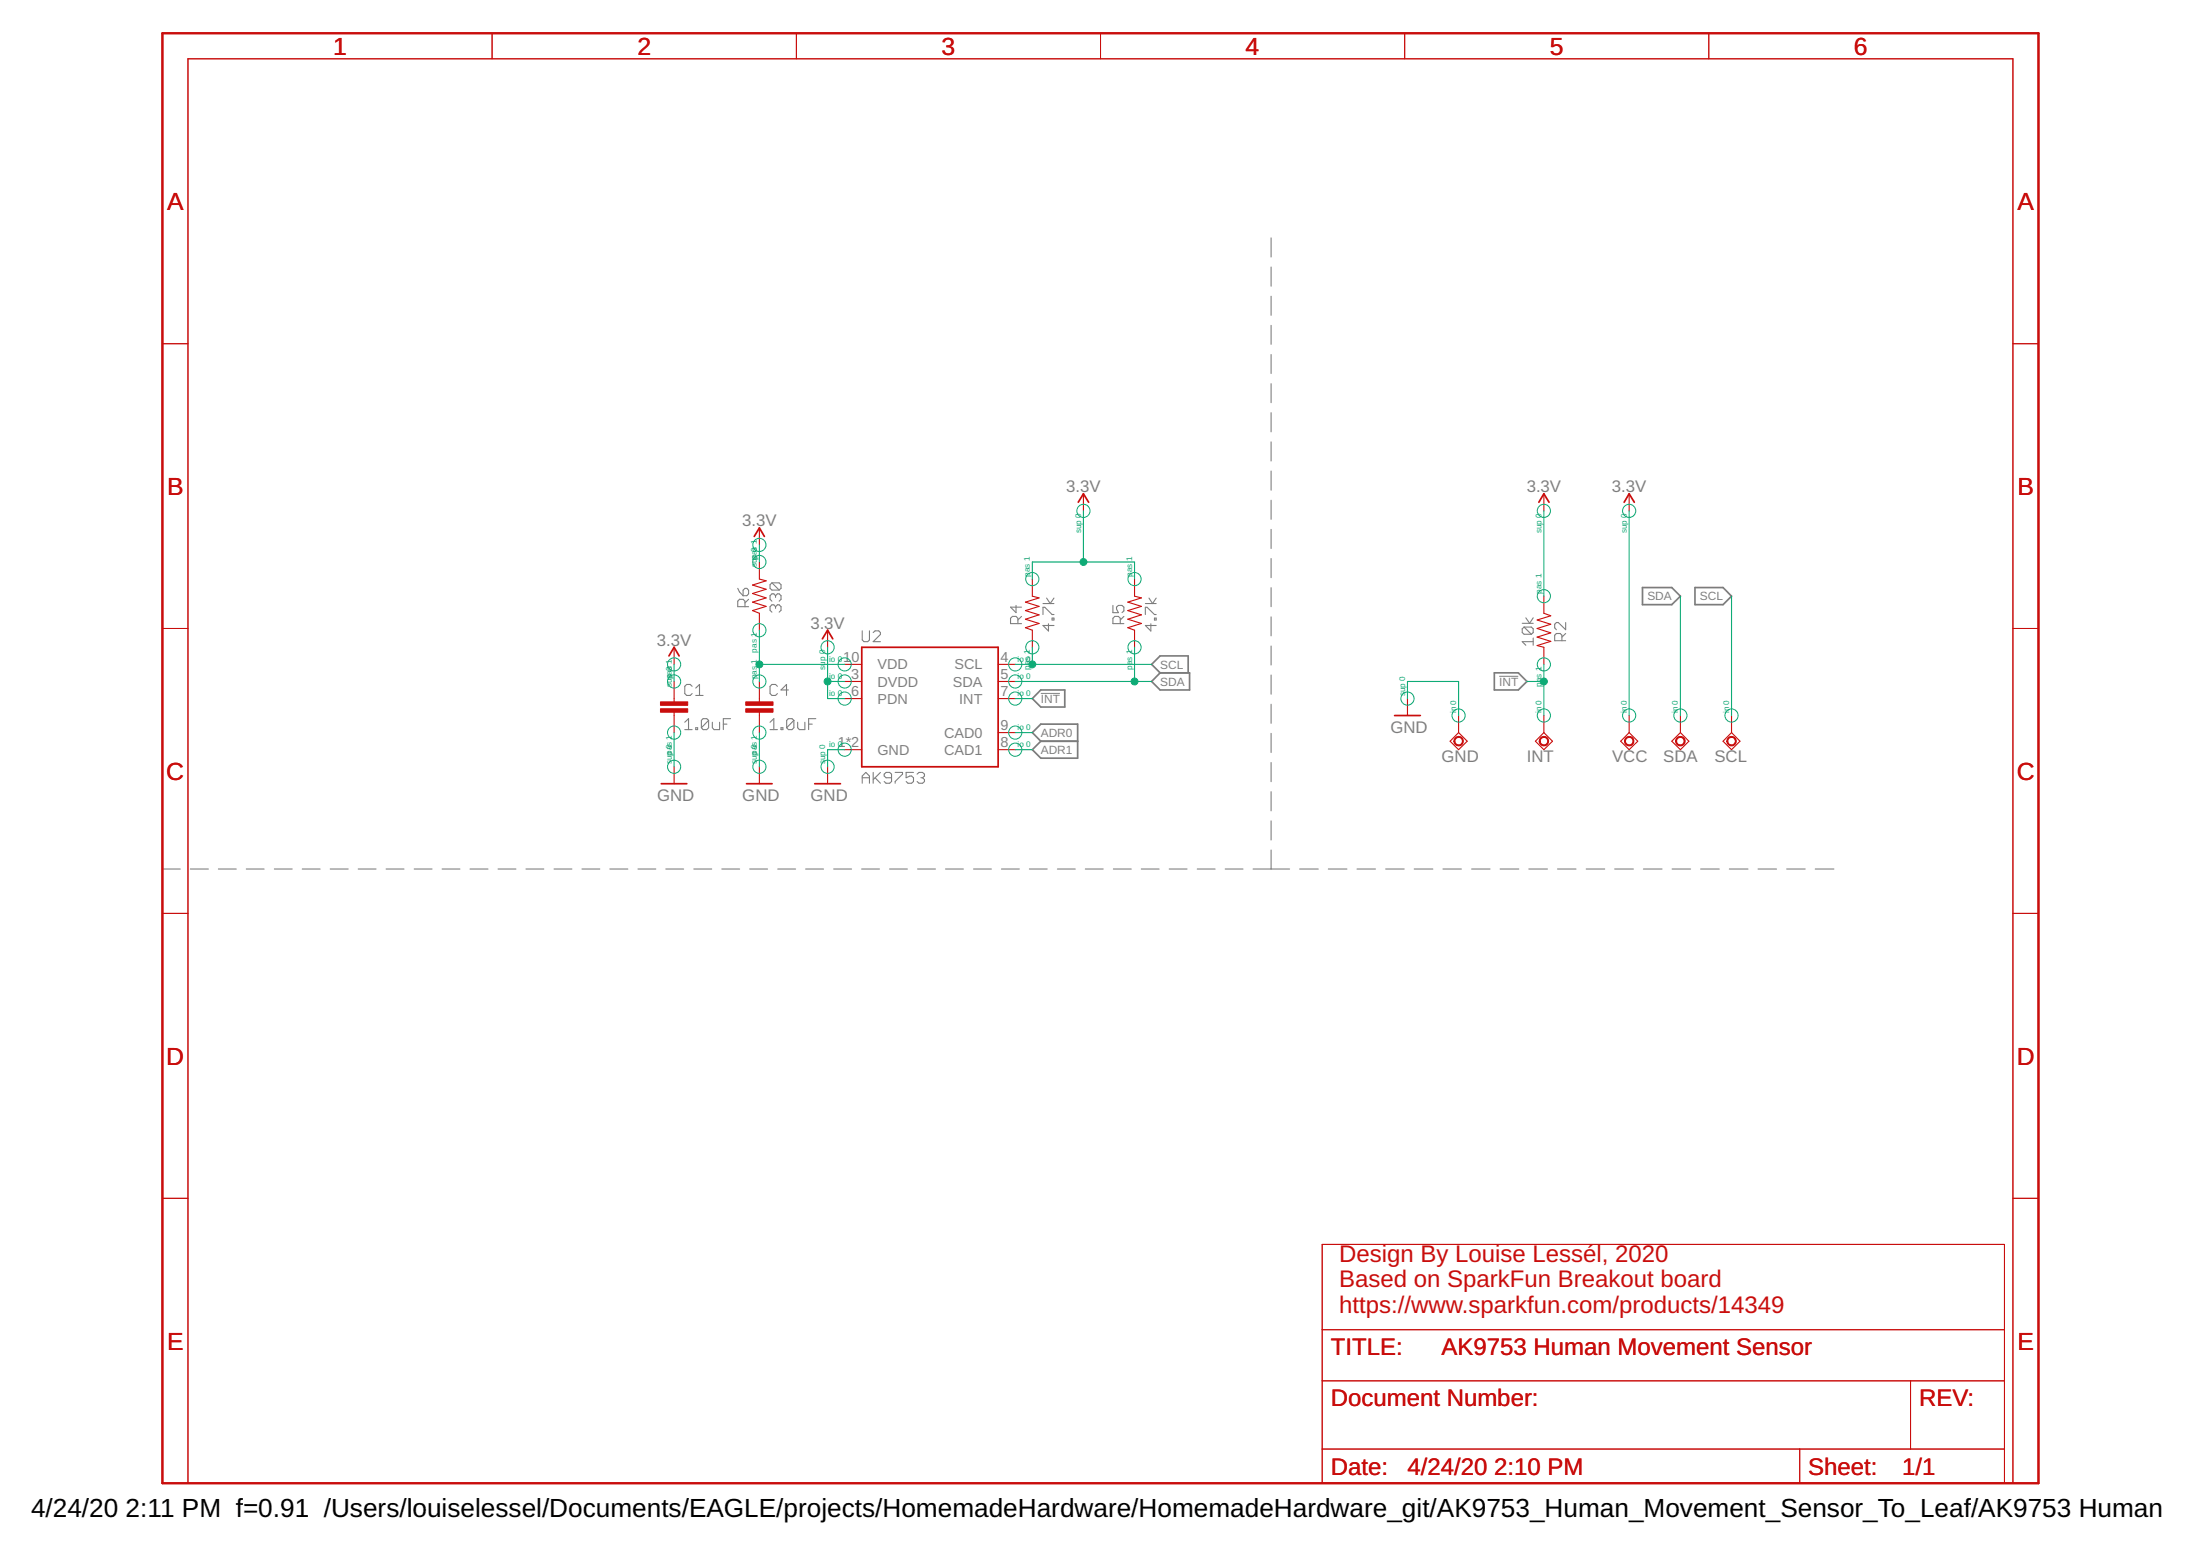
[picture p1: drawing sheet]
<?xml version="1.0" encoding="utf-8"?>
<!DOCTYPE eagle SYSTEM "eagle.dtd">
<!--
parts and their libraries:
SparkFun-Resistors: Licensing: Creative Commons ShareAlike 4.0 International - https://creativecommons.org/licenses/by-sa/4.0
-->
<eagle version="9.5.2">
<drawing>
<settings>
<setting alwaysvectorfont="no"/>
<setting keepoldvectorfont="yes"/>
<setting verticaltext="up"/>
</settings>
<grid distance="0.1" unitdist="inch" unit="inch" style="lines" multiple="1" display="no" altdistance="0.01" altunitdist="inch" altunit="inch"/>
<schematic xreflabel="%F%N/%S" xrefpart="/%S.%C%R">
<libraries>
<library name="SparkFun">
<symbols>
<symbol name="GND">
<wire x1="-1.905" y1="0" x2="1.905" y2="0" width="0.254" layer="94"/>
<text x="-2.54" y="-2.54" size="1.778" layer="96">&gt;VALUE</text>
<pin name="GND" x="0" y="2.54" visible="off" length="short" direction="sup" rot="R270"/>
</symbol>
</symbols>
<devicesets>
<deviceset name="GND" prefix="GND">
<gates>
<gate name="1" symbol="GND" x="0" y="0"/>
</gates>
<devices>
<device name="">
<technologies>
<technology name=""/>
</technologies>
</device>
</devices>
</deviceset>
</devicesets>
</library>
<library name="SparkFun-Resistors">
<symbols>
<symbol name="RESISTOR">
<wire x1="-2.54" y1="0" x2="-2.159" y2="1.016" width="0.1524" layer="94"/>
<wire x1="-2.159" y1="1.016" x2="-1.524" y2="-1.016" width="0.1524" layer="94"/>
<wire x1="-1.524" y1="-1.016" x2="-0.889" y2="1.016" width="0.1524" layer="94"/>
<wire x1="-0.889" y1="1.016" x2="-0.254" y2="-1.016" width="0.1524" layer="94"/>
<wire x1="-0.254" y1="-1.016" x2="0.381" y2="1.016" width="0.1524" layer="94"/>
<wire x1="0.381" y1="1.016" x2="1.016" y2="-1.016" width="0.1524" layer="94"/>
<wire x1="1.016" y1="-1.016" x2="1.651" y2="1.016" width="0.1524" layer="94"/>
<wire x1="1.651" y1="1.016" x2="2.286" y2="-1.016" width="0.1524" layer="94"/>
<wire x1="2.286" y1="-1.016" x2="2.54" y2="0" width="0.1524" layer="94"/>
<text x="0" y="1.524" size="1.778" layer="95" font="vector" align="bottom-center">&gt;NAME</text>
<text x="0" y="-1.524" size="1.778" layer="96" font="vector" align="top-center">&gt;VALUE</text>
<pin name="2" x="5.08" y="0" visible="off" length="short" direction="pas" swaplevel="1" rot="R180"/>
<pin name="1" x="-5.08" y="0" visible="off" length="short" direction="pas" swaplevel="1"/>
</symbol>
</symbols>
<devicesets>
<deviceset name="4.7KOHM" prefix="R">
<gates>
<gate name="G$1" symbol="RESISTOR" x="0" y="0"/>
</gates>
<devices>
<device name="-0603-1/10W-1%" package="0603">
<connects>
<connect gate="G$1" pin="1" pad="1"/>
<connect gate="G$1" pin="2" pad="2"/>
</connects>
<technologies>
<technology name="">
<attribute name="PROD_ID" value="RES-07857"/>
<attribute name="VALUE" value="4.7k"/>
</technology>
</technologies>
</device>
</devices>
</deviceset>
<deviceset name="10KOHM" prefix="R">
<gates>
<gate name="G$1" symbol="RESISTOR" x="0" y="0"/>
</gates>
<devices>
<device name="-HORIZ-1/4W-1%" package="AXIAL-0.3">
<connects>
<connect gate="G$1" pin="1" pad="P$1"/>
<connect gate="G$1" pin="2" pad="P$2"/>
</connects>
<technologies>
<technology name="">
<attribute name="PROD_ID" value="RES-12183" constant="no"/>
<attribute name="VALUE" value="10k" constant="no"/>
</technology>
</technologies>
</device>
<device name="-VERT-1/4W-1%" package="AXIAL-0.1">
<connects>
<connect gate="G$1" pin="1" pad="P$1"/>
<connect gate="G$1" pin="2" pad="P$2"/>
</connects>
<technologies>
<technology name="">
<attribute name="PROD_ID" value="RES-12183"/>
<attribute name="VALUE" value="10k"/>
</technology>
</technologies>
</device>
<device name="-VERT_KIT-1/4W-1%" package="AXIAL-0.1-KIT">
<connects>
<connect gate="G$1" pin="1" pad="P$1"/>
<connect gate="G$1" pin="2" pad="P$2"/>
</connects>
<technologies>
<technology name="">
<attribute name="PROD_ID" value="RES-12183" constant="no"/>
<attribute name="VALUE" value="10k" constant="no"/>
</technology>
</technologies>
</device>
<device name="-VERT-1/4W-5%" package="AXIAL-0.1">
<connects>
<connect gate="G$1" pin="1" pad="P$1"/>
<connect gate="G$1" pin="2" pad="P$2"/>
</connects>
<technologies>
<technology name="">
<attribute name="PROD_ID" value="RES-09435"/>
<attribute name="VALUE" value="10k"/>
</technology>
</technologies>
</device>
<device name="-VERT_KIT-1/4W-5%" package="AXIAL-0.1-KIT">
<connects>
<connect gate="G$1" pin="1" pad="P$1"/>
<connect gate="G$1" pin="2" pad="P$2"/>
</connects>
<technologies>
<technology name="">
<attribute name="PROD_ID" value="RES-09435"/>
<attribute name="VALUE" value="10k"/>
</technology>
</technologies>
</device>
<device name="-HORIZ-1/4W-5%" package="AXIAL-0.3">
<connects>
<connect gate="G$1" pin="1" pad="P$1"/>
<connect gate="G$1" pin="2" pad="P$2"/>
</connects>
<technologies>
<technology name="">
<attribute name="PROD_ID" value="RES-09435"/>
<attribute name="VALUE" value="10k"/>
</technology>
</technologies>
</device>
<device name="-HORIZ_KIT-1/4W-5%" package="AXIAL-0.3-KIT">
<connects>
<connect gate="G$1" pin="1" pad="P$1"/>
<connect gate="G$1" pin="2" pad="P$2"/>
</connects>
<technologies>
<technology name="">
<attribute name="PROD_ID" value="RES-09435"/>
<attribute name="VALUE" value="10k"/>
</technology>
</technologies>
</device>
<device name="-HORIZ_KIT-1/4W-1%" package="AXIAL-0.3-KIT">
<connects>
<connect gate="G$1" pin="1" pad="P$1"/>
<connect gate="G$1" pin="2" pad="P$2"/>
</connects>
<technologies>
<technology name="">
<attribute name="PROD_ID" value="RES-12183"/>
<attribute name="VALUE" value="10k"/>
</technology>
</technologies>
</device>
<device name="-VERT-1/6W-5%" package="AXIAL-0.1">
<connects>
<connect gate="G$1" pin="1" pad="P$1"/>
<connect gate="G$1" pin="2" pad="P$2"/>
</connects>
<technologies>
<technology name="">
<attribute name="PROD_ID" value="RES-08375"/>
<attribute name="VALUE" value="10k"/>
</technology>
</technologies>
</device>
<device name="-VERT_KIT-1/6W-5%" package="AXIAL-0.1-KIT">
<connects>
<connect gate="G$1" pin="1" pad="P$1"/>
<connect gate="G$1" pin="2" pad="P$2"/>
</connects>
<technologies>
<technology name="">
<attribute name="PROD_ID" value="RES-08375"/>
<attribute name="VALUE" value="10k"/>
</technology>
</technologies>
</device>
<device name="-HORIZ-1/6W-5%" package="AXIAL-0.3">
<connects>
<connect gate="G$1" pin="1" pad="P$1"/>
<connect gate="G$1" pin="2" pad="P$2"/>
</connects>
<technologies>
<technology name="">
<attribute name="PROD_ID" value="RES-08375"/>
<attribute name="VALUE" value="10k"/>
</technology>
</technologies>
</device>
<device name="-HORIZ_KIT-1/6W-5%" package="AXIAL-0.3-KIT">
<connects>
<connect gate="G$1" pin="1" pad="P$1"/>
<connect gate="G$1" pin="2" pad="P$2"/>
</connects>
<technologies>
<technology name="">
<attribute name="PROD_ID" value="RES-08375"/>
<attribute name="VALUE" value="10k"/>
</technology>
</technologies>
</device>
<device name="-0603-1/10W-1%" package="0603">
<connects>
<connect gate="G$1" pin="1" pad="1"/>
<connect gate="G$1" pin="2" pad="2"/>
</connects>
<technologies>
<technology name="">
<attribute name="PROD_ID" value="RES-00824"/>
<attribute name="VALUE" value="10k"/>
</technology>
</technologies>
</device>
</devices>
</deviceset>
<deviceset name="330OHM" prefix="R">
<gates>
<gate name="G$1" symbol="RESISTOR" x="0" y="0"/>
</gates>
<devices>
<device name="-0603-1/10W-1%" package="0603">
<connects>
<connect gate="G$1" pin="1" pad="1"/>
<connect gate="G$1" pin="2" pad="2"/>
</connects>
<technologies>
<technology name="">
<attribute name="PROD_ID" value="RES-00818"/>
<attribute name="VALUE" value="330"/>
</technology>
</technologies>
</device>
</devices>
</deviceset>
</devicesets>
</library>
<library name="SparkFun-PowerSymbols">
<symbols>
<symbol name="3.3V">
<wire x1="0.762" y1="1.27" x2="0" y2="2.54" width="0.254" layer="94"/>
<wire x1="0" y1="2.54" x2="-0.762" y2="1.27" width="0.254" layer="94"/>
<pin name="3.3V" x="0" y="0" visible="off" length="short" direction="sup" rot="R90"/>
<text x="0" y="2.794" size="1.778" layer="96" align="bottom-center">&gt;VALUE</text>
</symbol>
</symbols>
<devicesets>
<deviceset name="3.3V" prefix="SUPPLY">
<gates>
<gate name="G$1" symbol="3.3V" x="0" y="0"/>
</gates>
<devices>
<device name="">
<technologies>
<technology name=""/>
</technologies>
</device>
</devices>
</deviceset>
</devicesets>
</library>
<library name="SparkFun-Capacitors">
<symbols>
<symbol name="CAP">
<wire x1="0" y1="2.54" x2="0" y2="2.032" width="0.1524" layer="94"/>
<wire x1="0" y1="0" x2="0" y2="0.508" width="0.1524" layer="94"/>
<text x="1.524" y="2.921" size="1.778" layer="95" font="vector">&gt;NAME</text>
<text x="1.524" y="-2.159" size="1.778" layer="96" font="vector">&gt;VALUE</text>
<rectangle x1="-2.032" y1="0.508" x2="2.032" y2="1.016" layer="94"/>
<rectangle x1="-2.032" y1="1.524" x2="2.032" y2="2.032" layer="94"/>
<pin name="1" x="0" y="5.08" visible="off" length="short" direction="pas" swaplevel="1" rot="R270"/>
<pin name="2" x="0" y="-2.54" visible="off" length="short" direction="pas" swaplevel="1" rot="R90"/>
</symbol>
</symbols>
<devicesets>
<deviceset name="1.0UF" prefix="C">
<gates>
<gate name="G$1" symbol="CAP" x="0" y="0"/>
</gates>
<devices>
<device name="-0603-16V-10%" package="0603">
<connects>
<connect gate="G$1" pin="1" pad="1"/>
<connect gate="G$1" pin="2" pad="2"/>
</connects>
<technologies>
<technology name="">
<attribute name="PROD_ID" value="CAP-00868"/>
<attribute name="VALUE" value="1.0uF"/>
</technology>
</technologies>
</device>
<device name="-0402-16V-10%" package="0402">
<connects>
<connect gate="G$1" pin="1" pad="1"/>
<connect gate="G$1" pin="2" pad="2"/>
</connects>
<technologies>
<technology name="">
<attribute name="PROD_ID" value="CAP-12417"/>
<attribute name="VALUE" value="1.0uF"/>
</technology>
</technologies>
</device>
<device name="-0805-25V-(+80/-20%)" package="0805">
<connects>
<connect gate="G$1" pin="1" pad="1"/>
<connect gate="G$1" pin="2" pad="2"/>
</connects>
<technologies>
<technology name="">
<attribute name="PROD_ID" value="CAP-11625"/>
<attribute name="VALUE" value="1.0uF"/>
</technology>
</technologies>
</device>
<device name="-1206-50V-10%" package="1206">
<connects>
<connect gate="G$1" pin="1" pad="1"/>
<connect gate="G$1" pin="2" pad="2"/>
</connects>
<technologies>
<technology name="">
<attribute name="PROD_ID" value="CAP-09822"/>
<attribute name="VALUE" value="1.0uF"/>
</technology>
</technologies>
</device>
<device name="-0805-25V-10%" package="0805">
<connects>
<connect gate="G$1" pin="1" pad="1"/>
<connect gate="G$1" pin="2" pad="2"/>
</connects>
<technologies>
<technology name="">
<attribute name="PROD_ID" value="CAP-08064"/>
<attribute name="VALUE" value="1.0uF"/>
</technology>
</technologies>
</device>
</devices>
</deviceset>
</devicesets>
</library>
<library name="SparkFun-Sensors">
<symbols>
<symbol name="AK9750">
<wire x1="-10.16" y1="7.62" x2="10.16" y2="7.62" width="0.254" layer="94"/>
<wire x1="10.16" y1="7.62" x2="10.16" y2="-10.16" width="0.254" layer="94"/>
<wire x1="10.16" y1="-10.16" x2="-10.16" y2="-10.16" width="0.254" layer="94"/>
<wire x1="-10.16" y1="-10.16" x2="-10.16" y2="7.62" width="0.254" layer="94"/>
<pin name="GND" x="-12.7" y="-7.62" length="short"/>
<pin name="DVDD" x="-12.7" y="2.54" length="short"/>
<pin name="SDA" x="12.7" y="2.54" length="short" rot="R180"/>
<pin name="SCL" x="12.7" y="5.08" length="short" rot="R180"/>
<pin name="VDD" x="-12.7" y="5.08" length="short"/>
<pin name="CAD1" x="12.7" y="-7.62" length="short" rot="R180"/>
<pin name="INT" x="12.7" y="0" length="short" rot="R180"/>
<pin name="CAD0" x="12.7" y="-5.08" length="short" rot="R180"/>
<pin name="PDN" x="-12.7" y="0" length="short"/>
<text x="-10.16" y="8.382" size="1.778" layer="95" font="vector">&gt;Name</text>
<text x="-10.16" y="-12.7" size="1.778" layer="96" font="vector">&gt;Value</text>
</symbol>
</symbols>
<devicesets>
<deviceset name="AK9750" prefix="U">
<gates>
<gate name="U1" symbol="AK9750" x="0" y="0"/>
</gates>
<devices>
<device name="" package="SON10">
<connects>
<connect gate="U1" pin="CAD0" pad="2"/>
<connect gate="U1" pin="CAD1" pad="3"/>
<connect gate="U1" pin="DVDD" pad="8"/>
<connect gate="U1" pin="GND" pad="9 10"/>
<connect gate="U1" pin="INT" pad="4"/>
<connect gate="U1" pin="PDN" pad="5"/>
<connect gate="U1" pin="SCL" pad="7"/>
<connect gate="U1" pin="SDA" pad="6"/>
<connect gate="U1" pin="VDD" pad="1"/>
</connects>
<technologies>
<technology name="">
<attribute name="PROD_ID" value="SEN-13737" constant="no"/>
<attribute name="VALUE" value="AK9750" constant="no"/>
</technology>
</technologies>
</device>
<device name="&quot;" package="SON10">
<connects>
<connect gate="U1" pin="CAD0" pad="9"/>
<connect gate="U1" pin="CAD1" pad="8"/>
<connect gate="U1" pin="DVDD" pad="3"/>
<connect gate="U1" pin="GND" pad="1 2"/>
<connect gate="U1" pin="INT" pad="7"/>
<connect gate="U1" pin="PDN" pad="6"/>
<connect gate="U1" pin="SCL" pad="4"/>
<connect gate="U1" pin="SDA" pad="5"/>
<connect gate="U1" pin="VDD" pad="10"/>
</connects>
<technologies>
<technology name="">
<attribute name="PROD_ID" value="SEN_13772" constant="no"/>
<attribute name="VALUE" value="AK9753" constant="no"/>
</technology>
</technologies>
</device>
</devices>
</deviceset>
</devicesets>
</library>
<library name="testpad">
<symbols>
<symbol name="PPAD">
<wire x1="0" y1="-2.54" x2="1.27" y2="-1.27" width="0.1524" layer="94"/>
<wire x1="1.27" y1="-1.27" x2="0" y2="0" width="0.1524" layer="94"/>
<wire x1="0" y1="0" x2="-1.27" y2="-1.27" width="0.1524" layer="94"/>
<wire x1="-1.27" y1="-1.27" x2="0" y2="-2.54" width="0.1524" layer="94"/>
<circle x="0" y="-1.27" radius="0.635" width="0.1524" layer="94"/>
<text x="-2.54" y="-4.445" size="1.778" layer="95">&gt;NAME</text>
<text x="2.54" y="-1.27" size="1.778" layer="97">&gt;TP_SIGNAL_NAME</text>
<pin name="TP" x="0" y="2.54" visible="off" length="short" direction="in" rot="R270"/>
</symbol>
</symbols>
<devicesets>
<deviceset name="TPSQ" prefix="TP">
<gates>
<gate name="G$1" symbol="PPAD" x="0" y="0"/>
</gates>
<devices>
<device name="B1,27" package="B1,27">
<connects>
<connect gate="G$1" pin="TP" pad="TP"/>
</connects>
<package3dinstances>
<package3dinstance package3d_urn="urn:adsk.eagle:package:27944/2"/>
</package3dinstances>
<technologies>
<technology name="">
<attribute name="POPULARITY" value="0" constant="no"/>
<attribute name="TP_SIGNAL_NAME" value="" constant="no"/>
</technology>
</technologies>
</device>
<device name="B2,54" package="B2,54">
<connects>
<connect gate="G$1" pin="TP" pad="TP"/>
</connects>
<package3dinstances>
<package3dinstance package3d_urn="urn:adsk.eagle:package:27948/1"/>
</package3dinstances>
<technologies>
<technology name="">
<attribute name="POPULARITY" value="0" constant="no"/>
<attribute name="TP_SIGNAL_NAME" value="" constant="no"/>
</technology>
</technologies>
</device>
<device name="PAD1-13" package="P1-13">
<connects>
<connect gate="G$1" pin="TP" pad="TP"/>
</connects>
<package3dinstances>
<package3dinstance package3d_urn="urn:adsk.eagle:package:27946/1"/>
</package3dinstances>
<technologies>
<technology name="">
<attribute name="POPULARITY" value="0" constant="no"/>
<attribute name="TP_SIGNAL_NAME" value="" constant="no"/>
</technology>
</technologies>
</device>
<device name="PAD1-13Y" package="P1-13Y">
<connects>
<connect gate="G$1" pin="TP" pad="TP"/>
</connects>
<package3dinstances>
<package3dinstance package3d_urn="urn:adsk.eagle:package:27947/1"/>
</package3dinstances>
<technologies>
<technology name="">
<attribute name="POPULARITY" value="0" constant="no"/>
<attribute name="TP_SIGNAL_NAME" value="" constant="no"/>
</technology>
</technologies>
</device>
<device name="PAD1-17" package="P1-17">
<connects>
<connect gate="G$1" pin="TP" pad="TP"/>
</connects>
<package3dinstances>
<package3dinstance package3d_urn="urn:adsk.eagle:package:27949/1"/>
</package3dinstances>
<technologies>
<technology name="">
<attribute name="POPULARITY" value="0" constant="no"/>
<attribute name="TP_SIGNAL_NAME" value="" constant="no"/>
</technology>
</technologies>
</device>
<device name="PAD1-17Y" package="P1-17Y">
<connects>
<connect gate="G$1" pin="TP" pad="TP"/>
</connects>
<package3dinstances>
<package3dinstance package3d_urn="urn:adsk.eagle:package:27953/1"/>
</package3dinstances>
<technologies>
<technology name="">
<attribute name="POPULARITY" value="0" constant="no"/>
<attribute name="TP_SIGNAL_NAME" value="" constant="no"/>
</technology>
</technologies>
</device>
<device name="PAD1-20" package="P1-20">
<connects>
<connect gate="G$1" pin="TP" pad="TP"/>
</connects>
<package3dinstances>
<package3dinstance package3d_urn="urn:adsk.eagle:package:27950/1"/>
</package3dinstances>
<technologies>
<technology name="">
<attribute name="POPULARITY" value="0" constant="no"/>
<attribute name="TP_SIGNAL_NAME" value="" constant="no"/>
</technology>
</technologies>
</device>
<device name="PAD1-20Y" package="P1-20Y">
<connects>
<connect gate="G$1" pin="TP" pad="TP"/>
</connects>
<package3dinstances>
<package3dinstance package3d_urn="urn:adsk.eagle:package:27951/1"/>
</package3dinstances>
<technologies>
<technology name="">
<attribute name="POPULARITY" value="0" constant="no"/>
<attribute name="TP_SIGNAL_NAME" value="" constant="no"/>
</technology>
</technologies>
</device>
<device name="TP06R" package="TP06R">
<connects>
<connect gate="G$1" pin="TP" pad="TP"/>
</connects>
<package3dinstances>
<package3dinstance package3d_urn="urn:adsk.eagle:package:27954/1"/>
</package3dinstances>
<technologies>
<technology name="">
<attribute name="POPULARITY" value="0" constant="no"/>
<attribute name="TP_SIGNAL_NAME" value="" constant="no"/>
</technology>
</technologies>
</device>
<device name="TP06SQ" package="TP06SQ">
<connects>
<connect gate="G$1" pin="TP" pad="TP"/>
</connects>
<package3dinstances>
<package3dinstance package3d_urn="urn:adsk.eagle:package:27952/1"/>
</package3dinstances>
<technologies>
<technology name="">
<attribute name="POPULARITY" value="0" constant="no"/>
<attribute name="TP_SIGNAL_NAME" value="" constant="no"/>
</technology>
</technologies>
</device>
<device name="TP07R" package="TP07R">
<connects>
<connect gate="G$1" pin="TP" pad="TP"/>
</connects>
<package3dinstances>
<package3dinstance package3d_urn="urn:adsk.eagle:package:27970/1"/>
</package3dinstances>
<technologies>
<technology name="">
<attribute name="POPULARITY" value="0" constant="no"/>
<attribute name="TP_SIGNAL_NAME" value="" constant="no"/>
</technology>
</technologies>
</device>
<device name="TP07SQ" package="TP07SQ">
<connects>
<connect gate="G$1" pin="TP" pad="TP"/>
</connects>
<package3dinstances>
<package3dinstance package3d_urn="urn:adsk.eagle:package:27955/1"/>
</package3dinstances>
<technologies>
<technology name="">
<attribute name="POPULARITY" value="0" constant="no"/>
<attribute name="TP_SIGNAL_NAME" value="" constant="no"/>
</technology>
</technologies>
</device>
<device name="TP08R" package="TP08R">
<connects>
<connect gate="G$1" pin="TP" pad="TP"/>
</connects>
<package3dinstances>
<package3dinstance package3d_urn="urn:adsk.eagle:package:27956/1"/>
</package3dinstances>
<technologies>
<technology name="">
<attribute name="POPULARITY" value="0" constant="no"/>
<attribute name="TP_SIGNAL_NAME" value="" constant="no"/>
</technology>
</technologies>
</device>
<device name="TP08SQ" package="TP08SQ">
<connects>
<connect gate="G$1" pin="TP" pad="TP"/>
</connects>
<package3dinstances>
<package3dinstance package3d_urn="urn:adsk.eagle:package:27960/1"/>
</package3dinstances>
<technologies>
<technology name="">
<attribute name="POPULARITY" value="0" constant="no"/>
<attribute name="TP_SIGNAL_NAME" value="" constant="no"/>
</technology>
</technologies>
</device>
<device name="TP09R" package="TP09R">
<connects>
<connect gate="G$1" pin="TP" pad="TP"/>
</connects>
<package3dinstances>
<package3dinstance package3d_urn="urn:adsk.eagle:package:27958/1"/>
</package3dinstances>
<technologies>
<technology name="">
<attribute name="POPULARITY" value="0" constant="no"/>
<attribute name="TP_SIGNAL_NAME" value="" constant="no"/>
</technology>
</technologies>
</device>
<device name="TP09SQ" package="TP09SQ">
<connects>
<connect gate="G$1" pin="TP" pad="TP"/>
</connects>
<package3dinstances>
<package3dinstance package3d_urn="urn:adsk.eagle:package:27957/1"/>
</package3dinstances>
<technologies>
<technology name="">
<attribute name="POPULARITY" value="0" constant="no"/>
<attribute name="TP_SIGNAL_NAME" value="" constant="no"/>
</technology>
</technologies>
</device>
<device name="TP10R" package="TP10R">
<connects>
<connect gate="G$1" pin="TP" pad="TP"/>
</connects>
<package3dinstances>
<package3dinstance package3d_urn="urn:adsk.eagle:package:27959/1"/>
</package3dinstances>
<technologies>
<technology name="">
<attribute name="POPULARITY" value="0" constant="no"/>
<attribute name="TP_SIGNAL_NAME" value="" constant="no"/>
</technology>
</technologies>
</device>
<device name="TP10SQ" package="TP10SQ">
<connects>
<connect gate="G$1" pin="TP" pad="TP"/>
</connects>
<package3dinstances>
<package3dinstance package3d_urn="urn:adsk.eagle:package:27962/1"/>
</package3dinstances>
<technologies>
<technology name="">
<attribute name="POPULARITY" value="0" constant="no"/>
<attribute name="TP_SIGNAL_NAME" value="" constant="no"/>
</technology>
</technologies>
</device>
<device name="TP11R" package="TP11R">
<connects>
<connect gate="G$1" pin="TP" pad="TP"/>
</connects>
<package3dinstances>
<package3dinstance package3d_urn="urn:adsk.eagle:package:27961/1"/>
</package3dinstances>
<technologies>
<technology name="">
<attribute name="POPULARITY" value="0" constant="no"/>
<attribute name="TP_SIGNAL_NAME" value="" constant="no"/>
</technology>
</technologies>
</device>
<device name="TP11SQ" package="TP11SQ">
<connects>
<connect gate="G$1" pin="TP" pad="TP"/>
</connects>
<package3dinstances>
<package3dinstance package3d_urn="urn:adsk.eagle:package:27965/1"/>
</package3dinstances>
<technologies>
<technology name="">
<attribute name="POPULARITY" value="0" constant="no"/>
<attribute name="TP_SIGNAL_NAME" value="" constant="no"/>
</technology>
</technologies>
</device>
<device name="TP12SQ" package="TP12SQ">
<connects>
<connect gate="G$1" pin="TP" pad="TP"/>
</connects>
<package3dinstances>
<package3dinstance package3d_urn="urn:adsk.eagle:package:27964/1"/>
</package3dinstances>
<technologies>
<technology name="">
<attribute name="POPULARITY" value="0" constant="no"/>
<attribute name="TP_SIGNAL_NAME" value="" constant="no"/>
</technology>
</technologies>
</device>
<device name="TP12R" package="TP12R">
<connects>
<connect gate="G$1" pin="TP" pad="TP"/>
</connects>
<package3dinstances>
<package3dinstance package3d_urn="urn:adsk.eagle:package:27963/1"/>
</package3dinstances>
<technologies>
<technology name="">
<attribute name="POPULARITY" value="1" constant="no"/>
<attribute name="TP_SIGNAL_NAME" value="" constant="no"/>
</technology>
</technologies>
</device>
<device name="TP13R" package="TP13R">
<connects>
<connect gate="G$1" pin="TP" pad="TP"/>
</connects>
<package3dinstances>
<package3dinstance package3d_urn="urn:adsk.eagle:package:27967/1"/>
</package3dinstances>
<technologies>
<technology name="">
<attribute name="POPULARITY" value="0" constant="no"/>
<attribute name="TP_SIGNAL_NAME" value="" constant="no"/>
</technology>
</technologies>
</device>
<device name="TP14R" package="TP14R">
<connects>
<connect gate="G$1" pin="TP" pad="TP"/>
</connects>
<package3dinstances>
<package3dinstance package3d_urn="urn:adsk.eagle:package:27966/1"/>
</package3dinstances>
<technologies>
<technology name="">
<attribute name="POPULARITY" value="0" constant="no"/>
<attribute name="TP_SIGNAL_NAME" value="" constant="no"/>
</technology>
</technologies>
</device>
<device name="TP15R" package="TP15R">
<connects>
<connect gate="G$1" pin="TP" pad="TP"/>
</connects>
<package3dinstances>
<package3dinstance package3d_urn="urn:adsk.eagle:package:27968/1"/>
</package3dinstances>
<technologies>
<technology name="">
<attribute name="POPULARITY" value="0" constant="no"/>
<attribute name="TP_SIGNAL_NAME" value="" constant="no"/>
</technology>
</technologies>
</device>
<device name="TP16R" package="TP16R">
<connects>
<connect gate="G$1" pin="TP" pad="TP"/>
</connects>
<package3dinstances>
<package3dinstance package3d_urn="urn:adsk.eagle:package:27969/1"/>
</package3dinstances>
<technologies>
<technology name="">
<attribute name="POPULARITY" value="0" constant="no"/>
<attribute name="TP_SIGNAL_NAME" value="" constant="no"/>
</technology>
</technologies>
</device>
<device name="TP17R" package="TP17R">
<connects>
<connect gate="G$1" pin="TP" pad="TP"/>
</connects>
<package3dinstances>
<package3dinstance package3d_urn="urn:adsk.eagle:package:27971/1"/>
</package3dinstances>
<technologies>
<technology name="">
<attribute name="POPULARITY" value="0" constant="no"/>
<attribute name="TP_SIGNAL_NAME" value="" constant="no"/>
</technology>
</technologies>
</device>
<device name="TP18R" package="TP18R">
<connects>
<connect gate="G$1" pin="TP" pad="TP"/>
</connects>
<package3dinstances>
<package3dinstance package3d_urn="urn:adsk.eagle:package:27981/1"/>
</package3dinstances>
<technologies>
<technology name="">
<attribute name="POPULARITY" value="0" constant="no"/>
<attribute name="TP_SIGNAL_NAME" value="" constant="no"/>
</technology>
</technologies>
</device>
<device name="TP19R" package="TP19R">
<connects>
<connect gate="G$1" pin="TP" pad="TP"/>
</connects>
<package3dinstances>
<package3dinstance package3d_urn="urn:adsk.eagle:package:27972/1"/>
</package3dinstances>
<technologies>
<technology name="">
<attribute name="POPULARITY" value="0" constant="no"/>
<attribute name="TP_SIGNAL_NAME" value="" constant="no"/>
</technology>
</technologies>
</device>
<device name="TP20R" package="TP20R">
<connects>
<connect gate="G$1" pin="TP" pad="TP"/>
</connects>
<package3dinstances>
<package3dinstance package3d_urn="urn:adsk.eagle:package:27973/1"/>
</package3dinstances>
<technologies>
<technology name="">
<attribute name="POPULARITY" value="2" constant="no"/>
<attribute name="TP_SIGNAL_NAME" value="" constant="no"/>
</technology>
</technologies>
</device>
<device name="TP13SQ" package="TP13SQ">
<connects>
<connect gate="G$1" pin="TP" pad="TP"/>
</connects>
<package3dinstances>
<package3dinstance package3d_urn="urn:adsk.eagle:package:27974/1"/>
</package3dinstances>
<technologies>
<technology name="">
<attribute name="POPULARITY" value="0" constant="no"/>
<attribute name="TP_SIGNAL_NAME" value="" constant="no"/>
</technology>
</technologies>
</device>
<device name="TP14SQ" package="TP14SQ">
<connects>
<connect gate="G$1" pin="TP" pad="TP"/>
</connects>
<package3dinstances>
<package3dinstance package3d_urn="urn:adsk.eagle:package:27984/1"/>
</package3dinstances>
<technologies>
<technology name="">
<attribute name="POPULARITY" value="0" constant="no"/>
<attribute name="TP_SIGNAL_NAME" value="" constant="no"/>
</technology>
</technologies>
</device>
<device name="TP15SQ" package="TP15SQ">
<connects>
<connect gate="G$1" pin="TP" pad="TP"/>
</connects>
<package3dinstances>
<package3dinstance package3d_urn="urn:adsk.eagle:package:27975/1"/>
</package3dinstances>
<technologies>
<technology name="">
<attribute name="POPULARITY" value="0" constant="no"/>
<attribute name="TP_SIGNAL_NAME" value="" constant="no"/>
</technology>
</technologies>
</device>
<device name="TP16SQ" package="TP16SQ">
<connects>
<connect gate="G$1" pin="TP" pad="TP"/>
</connects>
<package3dinstances>
<package3dinstance package3d_urn="urn:adsk.eagle:package:27976/1"/>
</package3dinstances>
<technologies>
<technology name="">
<attribute name="POPULARITY" value="0" constant="no"/>
<attribute name="TP_SIGNAL_NAME" value="" constant="no"/>
</technology>
</technologies>
</device>
<device name="TP17SQ" package="TP17SQ">
<connects>
<connect gate="G$1" pin="TP" pad="TP"/>
</connects>
<package3dinstances>
<package3dinstance package3d_urn="urn:adsk.eagle:package:27977/1"/>
</package3dinstances>
<technologies>
<technology name="">
<attribute name="POPULARITY" value="0" constant="no"/>
<attribute name="TP_SIGNAL_NAME" value="" constant="no"/>
</technology>
</technologies>
</device>
<device name="TP18SQ" package="TP18SQ">
<connects>
<connect gate="G$1" pin="TP" pad="TP"/>
</connects>
<package3dinstances>
<package3dinstance package3d_urn="urn:adsk.eagle:package:27979/1"/>
</package3dinstances>
<technologies>
<technology name="">
<attribute name="POPULARITY" value="2" constant="no"/>
<attribute name="TP_SIGNAL_NAME" value="" constant="no"/>
</technology>
</technologies>
</device>
<device name="TP19SQ" package="TP19SQ">
<connects>
<connect gate="G$1" pin="TP" pad="TP"/>
</connects>
<package3dinstances>
<package3dinstance package3d_urn="urn:adsk.eagle:package:27978/1"/>
</package3dinstances>
<technologies>
<technology name="">
<attribute name="POPULARITY" value="0" constant="no"/>
<attribute name="TP_SIGNAL_NAME" value="" constant="no"/>
</technology>
</technologies>
</device>
<device name="TP20SQ" package="TP20SQ">
<connects>
<connect gate="G$1" pin="TP" pad="TP"/>
</connects>
<package3dinstances>
<package3dinstance package3d_urn="urn:adsk.eagle:package:27980/1"/>
</package3dinstances>
<technologies>
<technology name="">
<attribute name="POPULARITY" value="0" constant="no"/>
<attribute name="TP_SIGNAL_NAME" value="" constant="no"/>
</technology>
</technologies>
</device>
</devices>
</deviceset>
</devicesets>
</library>
<library name="frames">
<symbols>
<symbol name="FRAME_A_L">
<frame x1="0" y1="0" x2="279.4" y2="215.9" columns="6" rows="5" layer="94" border-bottom="no"/>
</symbol>
<symbol name="DOCFIELD">
<wire x1="0" y1="0" x2="71.12" y2="0" width="0.1016" layer="94"/>
<wire x1="101.6" y1="15.24" x2="87.63" y2="15.24" width="0.1016" layer="94"/>
<wire x1="0" y1="0" x2="0" y2="5.08" width="0.1016" layer="94"/>
<wire x1="0" y1="5.08" x2="71.12" y2="5.08" width="0.1016" layer="94"/>
<wire x1="0" y1="5.08" x2="0" y2="15.24" width="0.1016" layer="94"/>
<wire x1="101.6" y1="15.24" x2="101.6" y2="5.08" width="0.1016" layer="94"/>
<wire x1="71.12" y1="5.08" x2="71.12" y2="0" width="0.1016" layer="94"/>
<wire x1="71.12" y1="5.08" x2="87.63" y2="5.08" width="0.1016" layer="94"/>
<wire x1="71.12" y1="0" x2="101.6" y2="0" width="0.1016" layer="94"/>
<wire x1="87.63" y1="15.24" x2="87.63" y2="5.08" width="0.1016" layer="94"/>
<wire x1="87.63" y1="15.24" x2="0" y2="15.24" width="0.1016" layer="94"/>
<wire x1="87.63" y1="5.08" x2="101.6" y2="5.08" width="0.1016" layer="94"/>
<wire x1="101.6" y1="5.08" x2="101.6" y2="0" width="0.1016" layer="94"/>
<wire x1="0" y1="15.24" x2="0" y2="22.86" width="0.1016" layer="94"/>
<wire x1="101.6" y1="35.56" x2="0" y2="35.56" width="0.1016" layer="94"/>
<wire x1="101.6" y1="35.56" x2="101.6" y2="22.86" width="0.1016" layer="94"/>
<wire x1="0" y1="22.86" x2="101.6" y2="22.86" width="0.1016" layer="94"/>
<wire x1="0" y1="22.86" x2="0" y2="35.56" width="0.1016" layer="94"/>
<wire x1="101.6" y1="22.86" x2="101.6" y2="15.24" width="0.1016" layer="94"/>
<text x="1.27" y="1.27" size="2.54" layer="94">Date:</text>
<text x="12.7" y="1.27" size="2.54" layer="94">&gt;LAST_DATE_TIME</text>
<text x="72.39" y="1.27" size="2.54" layer="94">Sheet:</text>
<text x="86.36" y="1.27" size="2.54" layer="94">&gt;SHEET</text>
<text x="88.9" y="11.43" size="2.54" layer="94">REV:</text>
<text x="1.27" y="19.05" size="2.54" layer="94">TITLE:</text>
<text x="1.27" y="11.43" size="2.54" layer="94">Document Number:</text>
<text x="17.78" y="19.05" size="2.54" layer="94">&gt;DRAWING_NAME</text>
</symbol>
</symbols>
<devicesets>
<deviceset name="FRAME_A_L" prefix="FRAME" uservalue="yes">
<gates>
<gate name="G$1" symbol="FRAME_A_L" x="0" y="0" addlevel="always"/>
<gate name="G$2" symbol="DOCFIELD" x="172.72" y="0" addlevel="always"/>
</gates>
<devices>
<device name="">
<technologies>
<technology name=""/>
</technologies>
</device>
</devices>
</deviceset>
</devicesets>
</library>
</libraries>
<attributes>
</attributes>
<variantdefs>
</variantdefs>
<classes>
<class number="0" name="default" width="0" drill="0">
</class>
</classes>
<parts>
<part name="GND1" library="SparkFun" deviceset="GND" device=""/>
<part name="R4" library="SparkFun-Resistors" deviceset="4.7KOHM" device="-0603-1/10W-1%" value="4.7k"/>
<part name="R5" library="SparkFun-Resistors" deviceset="4.7KOHM" device="-0603-1/10W-1%" value="4.7k"/>
<part name="SUPPLY1" library="SparkFun-PowerSymbols" deviceset="3.3V" device=""/>
<part name="SUPPLY3" library="SparkFun-PowerSymbols" deviceset="3.3V" device=""/>
<part name="GND4" library="SparkFun" deviceset="GND" device=""/>
<part name="SUPPLY7" library="SparkFun-PowerSymbols" deviceset="3.3V" device=""/>
<part name="GND7" library="SparkFun" deviceset="GND" device=""/>
<part name="C4" library="SparkFun-Capacitors" deviceset="1.0UF" device="-0603-16V-10%" value="1.0uF"/>
<part name="U2" library="SparkFun-Sensors" deviceset="AK9750" device="&quot;" value="AK9753"/>
<part name="SUPPLY6" library="SparkFun-PowerSymbols" deviceset="3.3V" device=""/>
<part name="GND3" library="SparkFun" deviceset="GND" device=""/>
<part name="C1" library="SparkFun-Capacitors" deviceset="1.0UF" device="-0603-16V-10%" value="1.0uF"/>
<part name="R2" library="SparkFun-Resistors" deviceset="10KOHM" device="-0603-1/10W-1%" value="10k"/>
<part name="SUPPLY9" library="SparkFun-PowerSymbols" deviceset="3.3V" device=""/>
<part name="R6" library="SparkFun-Resistors" deviceset="330OHM" device="-0603-1/10W-1%" value="330"/>
<part name="SUPPLY10" library="SparkFun-PowerSymbols" deviceset="3.3V" device=""/>
<part name="SDA" library="testpad" deviceset="TPSQ" device="TP20R" package3d_urn="urn:adsk.eagle:package:27973/1"/>
<part name="VCC" library="testpad" deviceset="TPSQ" device="TP20R" package3d_urn="urn:adsk.eagle:package:27973/1"/>
<part name="SCL" library="testpad" deviceset="TPSQ" device="TP20R" package3d_urn="urn:adsk.eagle:package:27973/1"/>
<part name="GND" library="testpad" deviceset="TPSQ" device="TP20R" package3d_urn="urn:adsk.eagle:package:27973/1"/>
<part name="INT" library="testpad" deviceset="TPSQ" device="TP20R" package3d_urn="urn:adsk.eagle:package:27973/1"/>
<part name="FRAME1" library="frames" deviceset="FRAME_A_L" device=""/>
<part name="FRAME2" library="frames" deviceset="FRAME_A_L" device=""/>
</parts>
<sheets>
<sheet>
<plain>
<wire x1="0" y1="91.44" x2="165.1" y2="91.44" width="0.1524" layer="97" style="longdash"/>
<wire x1="165.1" y1="91.44" x2="248.92" y2="91.44" width="0.1524" layer="97" style="longdash"/>
<wire x1="165.1" y1="91.44" x2="165.1" y2="185.42" width="0.1524" layer="97" style="longdash"/>
<text x="175.26" y="25.4" size="2.54" layer="94">Design By Louise Lessél, 2020
Based on SparkFun Breakout board
https://www.sparkfun.com/products/14349</text>
</plain>
<instances>
<instance part="GND1" gate="1" x="99.06" y="104.14" smashed="yes">
<attribute name="VALUE" x="96.52" y="101.6" size="1.778" layer="96"/>
</instance>
<instance part="R4" gate="G$1" x="129.54" y="129.54" smashed="yes" rot="R90">
<attribute name="NAME" x="128.016" y="129.54" size="1.778" layer="95" font="vector" rot="R90" align="bottom-center"/>
<attribute name="VALUE" x="131.064" y="129.54" size="1.778" layer="96" font="vector" rot="R90" align="top-center"/>
</instance>
<instance part="R5" gate="G$1" x="144.78" y="129.54" smashed="yes" rot="R90">
<attribute name="NAME" x="143.256" y="129.54" size="1.778" layer="95" font="vector" rot="R90" align="bottom-center"/>
<attribute name="VALUE" x="146.304" y="129.54" size="1.778" layer="96" font="vector" rot="R90" align="top-center"/>
</instance>
<instance part="SUPPLY1" gate="G$1" x="137.16" y="144.78" smashed="yes">
<attribute name="VALUE" x="137.16" y="147.574" size="1.778" layer="96" align="bottom-center"/>
</instance>
<instance part="SUPPLY3" gate="G$1" x="99.06" y="124.46" smashed="yes">
<attribute name="VALUE" x="99.06" y="127.254" size="1.778" layer="96" align="bottom-center"/>
</instance>
<instance part="GND4" gate="1" x="88.9" y="104.14" smashed="yes">
<attribute name="VALUE" x="86.36" y="101.6" size="1.778" layer="96"/>
</instance>
<instance part="SUPPLY7" gate="G$1" x="218.44" y="144.78" smashed="yes">
<attribute name="VALUE" x="218.44" y="147.574" size="1.778" layer="96" align="bottom-center"/>
</instance>
<instance part="GND7" gate="1" x="185.42" y="114.3" smashed="yes">
<attribute name="VALUE" x="182.88" y="111.76" size="1.778" layer="96"/>
</instance>
<instance part="C4" gate="G$1" x="88.9" y="114.3" smashed="yes">
<attribute name="NAME" x="90.424" y="117.221" size="1.778" layer="95" font="vector"/>
<attribute name="VALUE" x="90.424" y="112.141" size="1.778" layer="96" font="vector"/>
</instance>
<instance part="U2" gate="U1" x="114.3" y="116.84" smashed="yes">
<attribute name="NAME" x="104.14" y="125.222" size="1.778" layer="95" font="vector"/>
<attribute name="VALUE" x="104.14" y="104.14" size="1.778" layer="96" font="vector"/>
</instance>
<instance part="SUPPLY6" gate="G$1" x="76.2" y="121.92" smashed="yes">
<attribute name="VALUE" x="76.2" y="124.714" size="1.778" layer="96" align="bottom-center"/>
</instance>
<instance part="GND3" gate="1" x="76.2" y="104.14" smashed="yes">
<attribute name="VALUE" x="73.66" y="101.6" size="1.778" layer="96"/>
</instance>
<instance part="C1" gate="G$1" x="76.2" y="114.3" smashed="yes">
<attribute name="NAME" x="77.724" y="117.221" size="1.778" layer="95" font="vector"/>
<attribute name="VALUE" x="77.724" y="112.141" size="1.778" layer="96" font="vector"/>
</instance>
<instance part="R2" gate="G$1" x="205.74" y="127" smashed="yes" rot="R270">
<attribute name="NAME" x="207.264" y="127" size="1.778" layer="95" font="vector" rot="R270" align="bottom-center"/>
<attribute name="VALUE" x="204.216" y="127" size="1.778" layer="96" font="vector" rot="R270" align="top-center"/>
</instance>
<instance part="SUPPLY9" gate="G$1" x="205.74" y="144.78" smashed="yes">
<attribute name="VALUE" x="205.74" y="147.574" size="1.778" layer="96" align="bottom-center"/>
</instance>
<instance part="R6" gate="G$1" x="88.9" y="132.08" smashed="yes" rot="R90">
<attribute name="NAME" x="87.376" y="132.08" size="1.778" layer="95" font="vector" rot="R90" align="bottom-center"/>
<attribute name="VALUE" x="90.424" y="132.08" size="1.778" layer="96" font="vector" rot="R90" align="top-center"/>
</instance>
<instance part="SUPPLY10" gate="G$1" x="88.9" y="139.7" smashed="yes">
<attribute name="VALUE" x="88.9" y="142.494" size="1.778" layer="96" align="bottom-center"/>
</instance>
<instance part="SDA" gate="G$1" x="226.06" y="111.76" smashed="yes">
<attribute name="NAME" x="223.52" y="107.315" size="1.778" layer="95"/>
<attribute name="TP_SIGNAL_NAME" x="228.6" y="110.49" size="1.778" layer="97"/>
</instance>
<instance part="VCC" gate="G$1" x="218.44" y="111.76" smashed="yes">
<attribute name="NAME" x="215.9" y="107.315" size="1.778" layer="95"/>
<attribute name="TP_SIGNAL_NAME" x="220.98" y="110.49" size="1.778" layer="97"/>
</instance>
<instance part="SCL" gate="G$1" x="233.68" y="111.76" smashed="yes">
<attribute name="NAME" x="231.14" y="107.315" size="1.778" layer="95"/>
<attribute name="TP_SIGNAL_NAME" x="236.22" y="110.49" size="1.778" layer="97"/>
</instance>
<instance part="GND" gate="G$1" x="193.04" y="111.76" smashed="yes">
<attribute name="NAME" x="190.5" y="107.315" size="1.778" layer="95"/>
<attribute name="TP_SIGNAL_NAME" x="195.58" y="110.49" size="1.778" layer="97"/>
</instance>
<instance part="INT" gate="G$1" x="205.74" y="111.76" smashed="yes">
<attribute name="NAME" x="203.2" y="107.315" size="1.778" layer="95"/>
<attribute name="TP_SIGNAL_NAME" x="208.28" y="110.49" size="1.778" layer="97"/>
</instance>
<instance part="FRAME1" gate="G$1" x="0" y="0" smashed="yes"/>
<instance part="FRAME1" gate="G$2" x="172.72" y="0" smashed="yes">
<attribute name="LAST_DATE_TIME" x="185.42" y="1.27" size="2.54" layer="94"/>
<attribute name="SHEET" x="259.08" y="1.27" size="2.54" layer="94"/>
<attribute name="DRAWING_NAME" x="190.5" y="19.05" size="2.54" layer="94"/>
</instance>
<instance part="FRAME2" gate="G$1" x="0" y="0" smashed="yes"/>
<instance part="FRAME2" gate="G$2" x="172.72" y="0" smashed="yes">
<attribute name="LAST_DATE_TIME" x="185.42" y="1.27" size="2.54" layer="94"/>
<attribute name="SHEET" x="259.08" y="1.27" size="2.54" layer="94"/>
<attribute name="DRAWING_NAME" x="190.5" y="19.05" size="2.54" layer="94"/>
</instance>
</instances>
<busses>
</busses>
<nets>
<net name="3.3V" class="0">
<segment>
<pinref part="SUPPLY1" gate="G$1" pin="3.3V"/>
<wire x1="137.16" y1="144.78" x2="137.16" y2="137.16" width="0.1524" layer="91"/>
<pinref part="R5" gate="G$1" pin="2"/>
<wire x1="144.78" y1="134.62" x2="144.78" y2="137.16" width="0.1524" layer="91"/>
<wire x1="137.16" y1="137.16" x2="144.78" y2="137.16" width="0.1524" layer="91"/>
<pinref part="R4" gate="G$1" pin="2"/>
<wire x1="129.54" y1="134.62" x2="129.54" y2="137.16" width="0.1524" layer="91"/>
<wire x1="129.54" y1="137.16" x2="137.16" y2="137.16" width="0.1524" layer="91"/>
<junction x="137.16" y="137.16"/>
</segment>
<segment>
<pinref part="SUPPLY3" gate="G$1" pin="3.3V"/>
<pinref part="U2" gate="U1" pin="PDN"/>
<wire x1="101.6" y1="116.84" x2="99.06" y2="116.84" width="0.1524" layer="91"/>
<wire x1="99.06" y1="116.84" x2="99.06" y2="119.38" width="0.1524" layer="91"/>
<pinref part="U2" gate="U1" pin="DVDD"/>
<wire x1="99.06" y1="119.38" x2="99.06" y2="124.46" width="0.1524" layer="91"/>
<wire x1="101.6" y1="119.38" x2="99.06" y2="119.38" width="0.1524" layer="91"/>
<junction x="99.06" y="119.38"/>
</segment>
<segment>
<wire x1="218.44" y1="114.3" x2="218.44" y2="144.78" width="0.1524" layer="91"/>
<pinref part="SUPPLY7" gate="G$1" pin="3.3V"/>
<pinref part="VCC" gate="G$1" pin="TP"/>
</segment>
<segment>
<pinref part="SUPPLY6" gate="G$1" pin="3.3V"/>
<wire x1="76.2" y1="119.38" x2="76.2" y2="121.92" width="0.1524" layer="91"/>
<pinref part="C1" gate="G$1" pin="1"/>
</segment>
<segment>
<pinref part="SUPPLY9" gate="G$1" pin="3.3V"/>
<pinref part="R2" gate="G$1" pin="1"/>
<wire x1="205.74" y1="132.08" x2="205.74" y2="144.78" width="0.1524" layer="91"/>
</segment>
<segment>
<pinref part="R6" gate="G$1" pin="2"/>
<pinref part="SUPPLY10" gate="G$1" pin="3.3V"/>
<wire x1="88.9" y1="139.7" x2="88.9" y2="137.16" width="0.1524" layer="91"/>
</segment>
</net>
<net name="GND" class="0">
<segment>
<pinref part="GND1" gate="1" pin="GND"/>
<pinref part="U2" gate="U1" pin="GND"/>
<wire x1="99.06" y1="109.22" x2="99.06" y2="106.68" width="0.1524" layer="91"/>
<wire x1="101.6" y1="109.22" x2="99.06" y2="109.22" width="0.1524" layer="91"/>
</segment>
<segment>
<wire x1="88.9" y1="111.76" x2="88.9" y2="106.68" width="0.1524" layer="91"/>
<pinref part="GND4" gate="1" pin="GND"/>
<pinref part="C4" gate="G$1" pin="2"/>
</segment>
<segment>
<wire x1="185.42" y1="119.38" x2="185.42" y2="116.84" width="0.1524" layer="91"/>
<pinref part="GND7" gate="1" pin="GND"/>
<pinref part="GND" gate="G$1" pin="TP"/>
<wire x1="185.42" y1="119.38" x2="193.04" y2="119.38" width="0.1524" layer="91"/>
<wire x1="193.04" y1="119.38" x2="193.04" y2="114.3" width="0.1524" layer="91"/>
</segment>
<segment>
<wire x1="76.2" y1="111.76" x2="76.2" y2="106.68" width="0.1524" layer="91"/>
<pinref part="GND3" gate="1" pin="GND"/>
<pinref part="C1" gate="G$1" pin="2"/>
</segment>
</net>
<net name="SCL" class="0">
<segment>
<wire x1="127" y1="121.92" x2="129.54" y2="121.92" width="0.1524" layer="91"/>
<wire x1="129.54" y1="121.92" x2="129.54" y2="124.46" width="0.1524" layer="91"/>
<wire x1="129.54" y1="121.92" x2="147.32" y2="121.92" width="0.1524" layer="91"/>
<junction x="129.54" y="121.92"/>
<pinref part="R4" gate="G$1" pin="1"/>
<label x="147.32" y="121.92" size="1.27" layer="95" xref="yes"/>
<pinref part="U2" gate="U1" pin="SCL"/>
</segment>
<segment>
<label x="233.68" y="132.08" size="1.27" layer="95" rot="R180" xref="yes"/>
<pinref part="SCL" gate="G$1" pin="TP"/>
<wire x1="233.68" y1="132.08" x2="233.68" y2="114.3" width="0.1524" layer="91"/>
</segment>
</net>
<net name="SDA" class="0">
<segment>
<wire x1="127" y1="119.38" x2="144.78" y2="119.38" width="0.1524" layer="91"/>
<wire x1="144.78" y1="119.38" x2="144.78" y2="124.46" width="0.1524" layer="91"/>
<wire x1="144.78" y1="119.38" x2="147.32" y2="119.38" width="0.1524" layer="91"/>
<junction x="144.78" y="119.38"/>
<pinref part="R5" gate="G$1" pin="1"/>
<label x="147.32" y="119.38" size="1.27" layer="95" xref="yes"/>
<pinref part="U2" gate="U1" pin="SDA"/>
</segment>
<segment>
<label x="226.06" y="132.08" size="1.27" layer="95" rot="R180" xref="yes"/>
<pinref part="SDA" gate="G$1" pin="TP"/>
<wire x1="226.06" y1="132.08" x2="226.06" y2="114.3" width="0.1524" layer="91"/>
</segment>
</net>
<net name="!INT" class="0">
<segment>
<label x="203.2" y="119.38" size="1.27" layer="95" rot="R180" xref="yes"/>
<pinref part="R2" gate="G$1" pin="2"/>
<wire x1="205.74" y1="119.38" x2="203.2" y2="119.38" width="0.1524" layer="91"/>
<wire x1="205.74" y1="121.92" x2="205.74" y2="119.38" width="0.1524" layer="91"/>
<junction x="205.74" y="119.38"/>
<pinref part="INT" gate="G$1" pin="TP"/>
<wire x1="205.74" y1="114.3" x2="205.74" y2="119.38" width="0.1524" layer="91"/>
</segment>
<segment>
<wire x1="127" y1="116.84" x2="129.54" y2="116.84" width="0.1524" layer="91"/>
<label x="129.54" y="116.84" size="1.27" layer="95" xref="yes"/>
<pinref part="U2" gate="U1" pin="INT"/>
</segment>
</net>
<net name="ADR0" class="0">
<segment>
<pinref part="U2" gate="U1" pin="CAD0"/>
<wire x1="127" y1="111.76" x2="129.54" y2="111.76" width="0.1524" layer="91"/>
<label x="129.54" y="111.76" size="1.27" layer="95" xref="yes"/>
</segment>
</net>
<net name="ADR1" class="0">
<segment>
<pinref part="U2" gate="U1" pin="CAD1"/>
<wire x1="127" y1="109.22" x2="129.54" y2="109.22" width="0.1524" layer="91"/>
<label x="129.54" y="109.22" size="1.27" layer="95" xref="yes"/>
</segment>
</net>
<net name="VDD" class="0">
<segment>
<wire x1="88.9" y1="119.38" x2="88.9" y2="121.92" width="0.1524" layer="91"/>
<pinref part="C4" gate="G$1" pin="1"/>
<pinref part="R6" gate="G$1" pin="1"/>
<pinref part="U2" gate="U1" pin="VDD"/>
<wire x1="88.9" y1="121.92" x2="88.9" y2="127" width="0.1524" layer="91"/>
<wire x1="101.6" y1="121.92" x2="88.9" y2="121.92" width="0.1524" layer="91"/>
<junction x="88.9" y="121.92"/>
</segment>
</net>
</nets>
</sheet>
</sheets>
</schematic>
</drawing>
<compatibility>
<note version="6.3" minversion="6.2.2" severity="warning">
Since Version 6.2.2 text objects can contain more than one line,
which will not be processed correctly with this version.
</note>
<note version="8.2" severity="warning">
Since Version 8.2, EAGLE supports online libraries. The ids
of those online libraries will not be understood (or retained)
with this version.
</note>
<note version="8.3" severity="warning">
Since Version 8.3, EAGLE supports URNs for individual library
assets (packages, symbols, and devices). The URNs of those assets
will not be understood (or retained) with this version.
</note>
<note version="8.3" severity="warning">
Since Version 8.3, EAGLE supports the association of 3D packages
with devices in libraries, schematics, and board files. Those 3D
packages will not be understood (or retained) with this version.
</note>
</compatibility>
</eagle>
